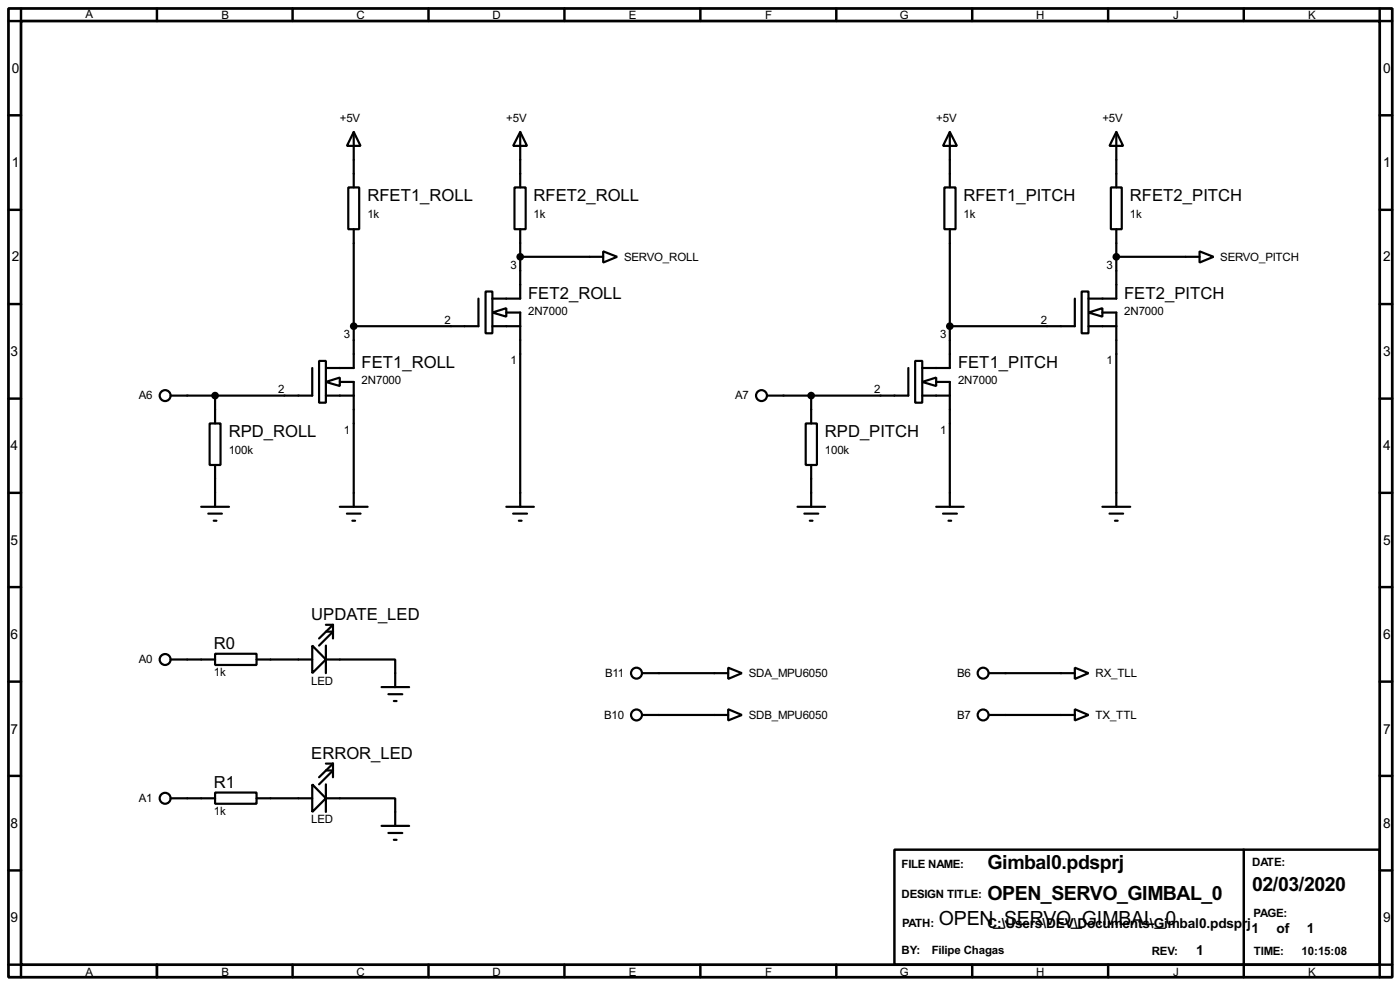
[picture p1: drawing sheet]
<svg xmlns="http://www.w3.org/2000/svg" width="256mm" height="180mm" viewBox="0 0 256 180" stroke-linecap="round" stroke-linejoin="round" font-family="sans-serif">
<path d="M1.6 1.6h253.5v177.3h-253.5zM3.9 3.9h248.9v172.7h-248.9z" fill="none" stroke="#000" stroke-width=".5"/>
<g fill="none" stroke="#000" stroke-width=".45">
<path d="M3.9 1.6v2.3h-2.3M28.8 1.6v2.3M53.6 1.6v2.3M78.5 1.6v2.3M103.4 1.6v2.3M128.3 1.6v2.3M153.2 1.6v2.3M178.1 1.6v2.3M203 1.6v2.3M227.9 1.6v2.3M252.8 1.6v2.3h2.3M1.6 21.1h2.3"/>
<path d="M1.6 38.4h2.3M252.8 21.1h2.3M252.8 38.4h2.3M1.6 55.7h2.3M252.8 55.7h2.3M1.6 73h2.3M252.8 73h2.3M1.6 90.2h2.3M252.8 90.2h2.3M1.6 107.5h2.3M252.8 107.5h2.3M1.6 124.8h2.3"/>
<path d="M252.8 124.8h2.3M1.6 142h2.3M1.6 159.3h2.3M163.9 155.5h88.9v21.1h-88.9zM227.9 155.5v23.4M252.8 142h2.3M252.8 159.3h2.3M1.6 176.6h2.3v2.3M28.8 176.6v2.3M53.6 176.6v2.3M78.5 176.6v2.3M103.4 176.6v2.3"/>
<path d="M128.3 176.6v2.3M153.2 176.6v2.3M178.1 176.6v2.3M203 176.6v2.3M255.1 176.6h-2.3v2.3"/>
</g>
<g fill="none" stroke="#000" stroke-width=".4">
<path d="M63.8 34.3h2v7.7h-2zM64.8 24.2l1.3 2.5h-2.5zM64.8 24.2v10.1M94.3 34.3h2v7.7h-2zM95.3 24.2l1.3 2.5h-2.6zM95.3 24.2v10.1M173 34.3h2.1v7.7h-2.1zM174 24.2l1.3 2.5h-2.5zM174 24.2v10.1M203.5 34.3h2v7.7h-2zM204.5 24.2l1.3 2.5h-2.5zM204.5 24.2v10.1"/>
<path d="M64.8 42v25.4h-5.1M87.7 54.7v5h-22.9M89 53.4h1.2v7.6h-1.2zM90.2 57.2l2.6-.8v1.6zM90.2 59.7h5.1M92.8 57.2h2.5v35.6M95.3 42v12.7h-5.1M95.3 47h15.2M110.5 46l2.6 1-2.6 1.1zM174 42v25.4h-5M196.9 54.7v5h-22.9M198.2 53.4h1.2v7.6h-1.2z"/>
<path d="M199.4 57.2l2.6-.8v1.6zM199.4 59.7h5.1M202 57.2h2.5v35.6M204.5 47h15.3M204.5 42v12.7h-5.1M219.8 46l2.5 1-2.5 1.1zM38.4 77.5h2v7.6h-2zM39.4 72.4v5.1M57.2 67.4v5h-25.9M58.5 66.1h1.2v7.6h-1.2zM59.7 69.9l2.6-.8v1.6zM59.7 72.4h5.1"/>
<path d="M62.3 69.9h2.5v22.9M147.6 77.5h2.1v7.6h-2.1zM148.6 72.4v5.1M166.4 67.4v5h-25.9M167.7 66.1h1.3v7.6h-1.3zM169 69.9l2.5-.8v1.6zM169 72.4h5M171.5 69.9h2.5v22.9M36.9 92.8h5.1M38.2 94h2.5M39.2 95.3h.5M39.4 85.1v7.7"/>
<path d="M62.3 92.8h5.1M63.6 94h2.5M64.6 95.3h.5M92.8 92.8h5M94 94h2.6M95.1 95.3h.5M146.1 92.8h5.1M147.4 94h2.5M148.4 95.3h.5M148.6 85.1v7.7M171.5 92.8h5.1M172.8 94h2.5"/>
<path d="M173.8 95.3h.5M202 92.8h5.1M203.3 94h2.5M204.3 95.3h.5M39.4 119.7h7.6v2h-7.6zM57.2 118.2l2.5 2.5-2.5 2.5zM59.7 118.2v5M59.7 115.6h1.3l-2.5 2.6M59.7 114.4h1.3M61 114.4l-2.5 2.5M61 114.4v2.5M31.3 120.7h8.1"/>
<path d="M47 120.7h10.2M59.7 120.7h12.7v5.1M59.7 139.8h1.3M61 139.8v2.5M61 139.8l-2.5 2.5M69.9 125.8h5.1M71.2 127.1h2.5M72.2 128.3h.5M117.7 123.2h15.7M117.7 130.9h15.7M133.4 122.2l2.5 1-2.5 1.1zM133.4 129.8l2.5 1.1-2.5 1z"/>
<path d="M181.2 123.2h15.7M181.2 130.9h15.7M196.9 122.2l2.5 1-2.5 1.1zM196.9 129.8l2.5 1.1-2.5 1zM31.3 146.1h8.1M39.4 145.1h7.6v2h-7.6zM47 146.1h10.2M57.2 143.6l2.5 2.5-2.5 2.5zM59.7 146.1h12.7v5.1M59.7 143.6v5M59.7 141h1.3l-2.5 2.6M69.9 151.2h5.1"/>
<path d="M71.2 152.5h2.5M72.2 153.7h.5"/>
<circle cx="30.2" cy="72.4" r="1"/>
<circle cx="139.5" cy="72.4" r="1"/>
<circle cx="30.2" cy="120.7" r="1"/>
<circle cx="116.6" cy="123.2" r="1"/>
<circle cx="116.6" cy="130.9" r="1"/>
<circle cx="180.1" cy="130.9" r="1"/>
<circle cx="180.1" cy="123.2" r="1"/>
<circle cx="30.2" cy="146.1" r="1"/>
</g>
<g fill="#000" stroke="#000" stroke-width=".4">
<circle cx="64.8" cy="59.7" r=".5"/>
<circle cx="95.3" cy="47" r=".5"/>
<circle cx="174" cy="59.7" r=".5"/>
<circle cx="204.5" cy="47" r=".5"/>
<circle cx="39.4" cy="72.4" r=".5"/>
<circle cx="148.6" cy="72.4" r=".5"/>
</g>
<g font-size="4">
<text x="180.9" y="159.1">Gimbal0.pdsprj</text>
<text x="180.9" y="164.8">OPEN_SERVO_GIMBAL_0</text>
<text x="229.4" y="163.1">02/03/2020</text>
<text x="172" y="169.2">OPEN_SERVO_GIMBAL_0</text>
</g>
<g font-size="3.4">
<text x="67.3" y="36.9">RFET1_ROLL</text>
<text x="97.8" y="36.9">RFET2_ROLL</text>
<text x="176.5" y="36.9">RFET1_PITCH</text>
<text x="207" y="36.9">RFET2_PITCH</text>
<text x="96.8" y="54.7">FET2_ROLL</text>
<text x="206" y="54.7">FET2_PITCH</text>
<text x="66.3" y="67.4">FET1_ROLL</text>
<text x="175.5" y="67.4">FET1_PITCH</text>
<text x="41.9" y="80.1">RPD_ROLL</text>
<text x="151.1" y="80.1">RPD_PITCH</text>
<text x="57" y="113.6">UPDATE_LED</text>
<text x="39.2" y="118.9">R0</text>
<text x="57" y="139">ERROR_LED</text>
<text x="39.2" y="144.3">R1</text>
</g>
<g font-size="2.8">
<text x="2.2" y="13.4">0</text>
<text x="253.4" y="13.4">0</text>
<text x="2.2" y="30.6">1</text>
<text x="253.4" y="30.6">1</text>
<text x="2.2" y="47.9">2</text>
<text x="253.4" y="47.9">2</text>
<text x="1.9" y="65.2">3</text>
<text x="253.4" y="65.2">3</text>
<text x="1.9" y="82.4">4</text>
<text x="253.4" y="82.4">4</text>
<text x="1.9" y="99.7">5</text>
<text x="253.4" y="99.7">5</text>
<text x="1.9" y="117">6</text>
<text x="253.4" y="117">6</text>
<text x="1.9" y="134.3">7</text>
<text x="253.4" y="134.3">7</text>
<text x="1.9" y="151.5">8</text>
<text x="253.4" y="151.5">8</text>
<text x="1.9" y="168.8">9</text>
<text x="180.9" y="169.8">C:\Users\DEV\Documents\Gimbal0.pdspr</text>
<text x="228.5" y="169.8">j</text>
<text x="229.3" y="170.8">1</text>
<text x="233.9" y="170.8">of</text>
<text x="239.4" y="170.8">1</text>
<text x="253.4" y="168.8">9</text>
<text x="219.1" y="174.9">1</text>
</g>
<g font-size="2.4">
<text x="15.7" y="3.2">A</text>
<text x="40.6" y="3.5">B</text>
<text x="65.3" y="3.5">C</text>
<text x="90.2" y="3.5">D</text>
<text x="115.2" y="3.5">E</text>
<text x="140.2" y="3.5">F</text>
<text x="164.9" y="3.5">G</text>
<text x="189.8" y="3.5">H</text>
<text x="214.9" y="3.5">J</text>
<text x="239.7" y="3.5">K</text>
<text x="62.3" y="22.3">+5V</text>
<text x="92.8" y="22.3">+5V</text>
<text x="171.5" y="22.3">+5V</text>
<text x="202" y="22.3">+5V</text>
<text x="67.3" y="39.9">1k</text>
<text x="97.8" y="39.9">1k</text>
<text x="176.5" y="39.9">1k</text>
<text x="207" y="39.9">1k</text>
<text x="114.4" y="47.7">SERVO_ROLL</text>
<text x="223.6" y="47.7">SERVO_PITCH</text>
<text x="93.5" y="49.2">3</text>
<text x="202.7" y="49.2">3</text>
<text x="81.5" y="59.3">2</text>
<text x="96.8" y="57.6">2N7000</text>
<text x="190.7" y="59.3">2</text>
<text x="206" y="57.6">2N7000</text>
<text x="63" y="61.9">3</text>
<text x="172.3" y="61.9">3</text>
<text x="51" y="72">2</text>
<text x="66.3" y="70.3">2N7000</text>
<text x="93.5" y="66.7">1</text>
<text x="160.2" y="72">2</text>
<text x="175.5" y="70.3">2N7000</text>
<text x="202.7" y="66.7">1</text>
<text x="25.5" y="73.1">A6</text>
<text x="134.7" y="73.1">A7</text>
<text x="41.9" y="83">100k</text>
<text x="63" y="79.4">1</text>
<text x="151.1" y="83">100k</text>
<text x="172.3" y="79.4">1</text>
<text x="25.5" y="121.4">A0</text>
<text x="39.2" y="123.8">1k</text>
<text x="57" y="125.3">LED</text>
<text x="110.9" y="123.9">B11</text>
<text x="137.2" y="123.9">SDA_MPU6050</text>
<text x="175.4" y="123.9">B6</text>
<text x="200.7" y="123.9">RX_TLL</text>
<text x="110.7" y="131.6">B10</text>
<text x="137.2" y="131.6">SDB_MPU6050</text>
<text x="175.4" y="131.6">B7</text>
<text x="200.7" y="131.6">TX_TTL</text>
<text x="25.5" y="146.8">A1</text>
<text x="39.2" y="149.2">1k</text>
<text x="57" y="150.7">LED</text>
<text x="165.2" y="158.9">FILE NAME:</text>
<text x="229.4" y="158.4">DATE:</text>
<text x="165.2" y="164.3">DESIGN TITLE:</text>
<text x="229.7" y="167.8">PAGE:</text>
<text x="165.3" y="169.7">PATH:</text>
<text x="15.7" y="178.6">A</text>
<text x="40.6" y="178.6">B</text>
<text x="65.3" y="178.6">C</text>
<text x="90.2" y="178.6">D</text>
<text x="115.2" y="178.6">E</text>
<text x="140.2" y="178.6">F</text>
<text x="164.9" y="178.6">G</text>
<text x="165.2" y="174.7">BY:</text>
<text x="170.7" y="174.7">Filipe Chagas</text>
<text x="189.8" y="178.6">H</text>
<text x="211" y="174.7">REV:</text>
<text x="214.9" y="178.6">J</text>
<text x="229.7" y="174.7">TIME:</text>
<text x="238.5" y="174.7">10:15:08</text>
<text x="239.7" y="178.6">K</text>
</g>
</svg>
